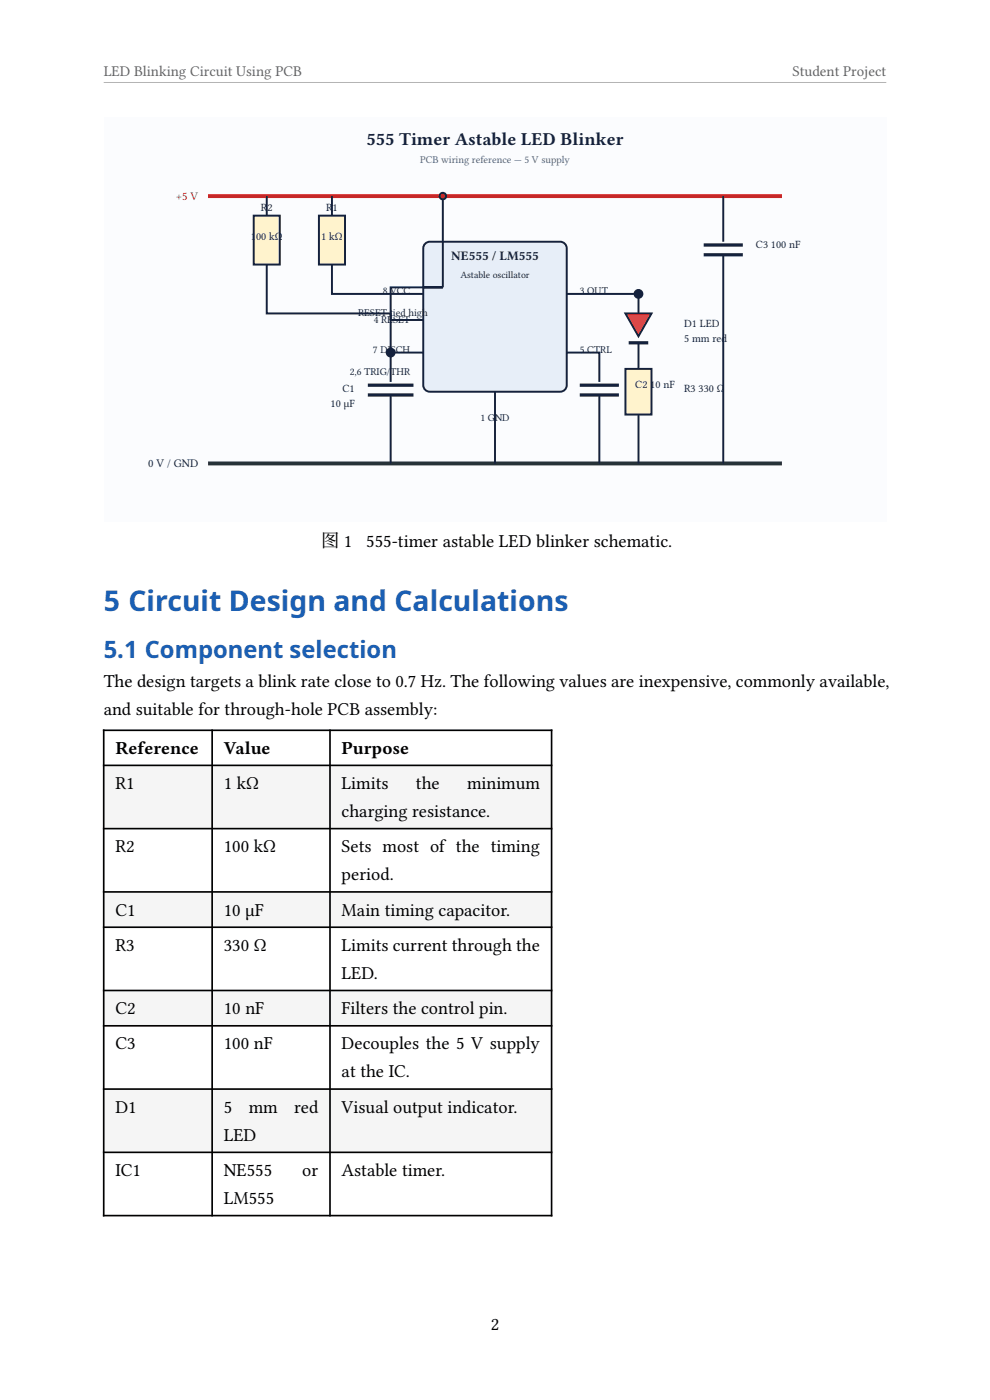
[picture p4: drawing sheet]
<svg xmlns="http://www.w3.org/2000/svg" width="210mm" height="297mm" viewBox="0 0 210 297" stroke-linecap="round" stroke-linejoin="round" font-family="sans-serif">
<path d="M22 17.5h166" fill="none" stroke="#b4b4b4" stroke-width=".21"/>
<path d="M22 25h166v85.8h-166z" fill="#fbfcfe"/>
<path d="M90.3 51.6l.9-.3h27.6a1.38 1.38 0 0 1 1.4 1.4v29a1.38 1.38 0 0 1-1.4 1.4h-27.6a1.38 1.38 0 0 1-1.4-1.4v-29l.1-.5z" fill="#e7eef8" stroke="#14213d" stroke-width=".41"/>
<path d="M44.1 41.6h121.8" fill="none" stroke="#c62828" stroke-width=".83" stroke-linecap="butt"/>
<path d="M44.1 98.3h121.8" fill="none" stroke="#263238" stroke-width=".83" stroke-linecap="butt"/>
<path d="M93.9 41.6v19.4M89.8 61h4.1M93.9 61h-11v6.9h6.9" fill="none" stroke="#14213d" stroke-width=".41"/>
<circle cx="93.9" cy="41.6" r=".69" fill="#c62828" stroke="#14213d" stroke-width=".41"/>
<path d="M70.4 41.6v4.2M105 83.1v15.2" fill="none" stroke="#14213d" stroke-width=".41"/>
<path d="M67.7 45.8h5.5v10.3h-5.5z" fill="#fff3cd" stroke="#14213d" stroke-width=".41"/>
<path d="M56.6 41.6v4.2M70.4 56.1v6.3h19.4" fill="none" stroke="#14213d" stroke-width=".41"/>
<path d="M53.8 45.8h5.6v10.3h-5.6z" fill="#fff3cd" stroke="#14213d" stroke-width=".41"/>
<path d="M56.6 56.1v10.4h26.3v8.3h6.9M82.9 74.8v6.2M120.2 62.4h15.2v4.1M82.9 83.8v14.5" fill="none" stroke="#14213d" stroke-width=".41"/>
<path d="M78 81.7h9.7M78 83.8h9.7" fill="none" stroke="#14213d" stroke-width=".69" stroke-linecap="butt"/>
<path d="M132.7 66.5h5.5l-2.8 4.8z" fill="#ff5252" stroke="#14213d" stroke-width=".41"/>
<path d="M133.4 72.7h4.1" fill="none" stroke="#14213d" stroke-width=".69" stroke-linecap="butt"/>
<path d="M135.4 72.7v5.6" fill="none" stroke="#14213d" stroke-width=".41"/>
<path d="M132.7 78.3h5.5v9.6h-5.5z" fill="#fff3cd" stroke="#14213d" stroke-width=".41"/>
<path d="M153.4 41.6v9.7M153.4 54.1v44.2M120.2 74.8h6.9v6.2M127.1 83.8v14.5M135.4 87.9v10.4" fill="none" stroke="#14213d" stroke-width=".41"/>
<path d="M149.3 52h8.3M149.3 54.1h8.3M123 81.7h8.3M123 83.8h8.3" fill="none" stroke="#14213d" stroke-width=".69" stroke-linecap="butt"/>
<g fill="#14213d" stroke="#14213d" stroke-width=".41">
<circle cx="82.9" cy="74.8" r=".83"/>
<circle cx="135.4" cy="62.4" r=".83"/>
</g>
<path d="M22 154.9h23v7.5h-23z" fill="#fff"/>
<path d="M22 162.4h23v13.4h-23z" fill="#f5f5f5"/>
<path d="M22 175.8h23v13.4h-23z" fill="#fff"/>
<path d="M22 189.2h23v7.5h-23z" fill="#f5f5f5"/>
<path d="M22 196.7h23v13.4h-23z" fill="#fff"/>
<path d="M22 210.1h23v7.5h-23z" fill="#f5f5f5"/>
<path d="M22 217.6h23v13.4h-23z" fill="#fff"/>
<path d="M22 231h23v13.5h-23z" fill="#f5f5f5"/>
<g fill="#fff">
<path d="M22 244.5h23v13.4h-23z"/>
<path d="M45 154.9h25v7.5h-25z"/>
</g>
<path d="M45 162.4h25v13.4h-25z" fill="#f5f5f5"/>
<path d="M45 175.8h25v13.4h-25z" fill="#fff"/>
<path d="M45 189.2h25v7.5h-25z" fill="#f5f5f5"/>
<path d="M45 196.7h25v13.4h-25z" fill="#fff"/>
<path d="M45 210.1h25v7.5h-25z" fill="#f5f5f5"/>
<path d="M45 217.6h25v13.4h-25z" fill="#fff"/>
<path d="M45 231h25v13.5h-25z" fill="#f5f5f5"/>
<g fill="#fff">
<path d="M45 244.5h25v13.4h-25z"/>
<path d="M70 154.9h47v7.5h-47z"/>
</g>
<path d="M70 162.4h47v13.4h-47z" fill="#f5f5f5"/>
<path d="M70 175.8h47v13.4h-47z" fill="#fff"/>
<path d="M70 189.2h47v7.5h-47z" fill="#f5f5f5"/>
<path d="M70 196.7h47v13.4h-47z" fill="#fff"/>
<path d="M70 210.1h47v7.5h-47z" fill="#f5f5f5"/>
<path d="M70 217.6h47v13.4h-47z" fill="#fff"/>
<path d="M70 231h47v13.5h-47z" fill="#f5f5f5"/>
<path d="M70 244.5h47v13.4h-47z" fill="#fff"/>
<g fill="none" stroke="#000" stroke-width=".35">
<path d="M21.8 154.9h95.4M22 154.8v103.3M45 154.8v103.3M70 154.8v103.3M117 154.8v103.3M21.8 162.4h95.4M21.8 175.8h95.4M21.8 189.2h95.4M21.8 196.7h95.4M21.8 210.1h95.4M21.8 217.6h95.4M21.8 231h95.4"/>
<path d="M21.8 244.5h95.4M21.8 257.9h95.4"/>
</g>
<text font-size="6" fill="#1a5fb4" x="22" y="129.6">5 Circuit Design and Calculations</text>
<text font-size="5" fill="#1a5fb4" x="22" y="139.6">5.1 Component selection</text>
<text font-size="3.9" fill="#14213d" x="77.7" y="30.8">555 Timer Astable LED Blinker</text>
<g font-size="3.9">
<text x="68.1" y="116.1">图 1 555-timer astable LED blinker schematic.</text>
<text x="22" y="145.7">The design targets a blink rate close to 0.7 Hz. The following values are inexpensive, commonly available,</text>
<text x="22" y="151.7">and suitable for through-hole PCB assembly:</text>
<text x="24.5" y="159.9">Reference</text>
<text x="47.5" y="159.9">Value</text>
<text x="72.5" y="159.9">Purpose</text>
<text x="24.5" y="167.4">R1</text>
<text x="47.5" y="167.4">1 kΩ</text>
<text x="72.5" y="167.4">Limits</text>
<text x="88.2" y="167.4">the</text>
<text x="99.1" y="167.4">minimum</text>
<text x="72.5" y="173.3">charging resistance.</text>
<text x="24.5" y="180.8">R2</text>
<text x="47.5" y="180.8">100 kΩ</text>
<text x="72.5" y="180.8">Sets most of the timing</text>
<text x="72.5" y="186.7">period.</text>
<text x="24.5" y="194.2">C1</text>
<text x="47.5" y="194.2">10 µF</text>
<text x="72.5" y="194.2">Main timing capacitor.</text>
<text x="24.5" y="201.7">R3</text>
<text x="47.5" y="201.7">330 Ω</text>
<text x="72.5" y="201.7">Limits current through the</text>
<text x="72.5" y="207.7">LED.</text>
<text x="24.5" y="215.1">C2</text>
<text x="47.5" y="215.1">10 nF</text>
<text x="72.5" y="215.1">Filters the control pin.</text>
<text x="24.5" y="222.6">C3</text>
<text x="47.5" y="222.6">100 nF</text>
<text x="72.5" y="222.6">Decouples the 5 V supply</text>
<text x="72.5" y="228.6">at the IC.</text>
<text x="24.5" y="236.1">D1</text>
<text x="47.5" y="236.1">5</text>
<text x="52.8" y="236.1">mm</text>
<text x="62.4" y="236.1">red</text>
<text x="72.5" y="236.1">Visual output indicator.</text>
<text x="47.5" y="242">LED</text>
<text x="24.5" y="249.5">IC1</text>
<text x="47.5" y="249.5">NE555</text>
<text x="64.1" y="249.5">or</text>
<text x="72.5" y="249.5">Astable timer.</text>
<text x="47.5" y="255.4">LM555</text>
<text x="104.1" y="282.1">2</text>
</g>
<g font-size="3.2" fill="#646464">
<text x="22" y="16.1">LED Blinking Circuit Using PCB</text>
<text x="168.1" y="16.1">Student Project</text>
</g>
<text font-size="2.8" fill="#14213d" x="95.7" y="55.2">NE555 / LM555</text>
<text font-size="2.5" fill="#c62828" x="37.3" y="42.4">+5 V</text>
<text font-size="2.5" fill="#14213d" x="31.4" y="99.1">0 V / GND</text>
<g font-size="2.4" fill="#14213d">
<text x="55.3" y="44.8">R</text>
<text x="56.7" y="44.8">2</text>
<text x="69.2" y="44.8">R</text>
<text x="70.6" y="44.8">1</text>
<text x="53.2" y="51">1</text>
<text x="54.3" y="51">00 kΩ</text>
<text x="68.2" y="51">1 kΩ</text>
<text x="160.3" y="52.7">C3</text>
<text x="163.5" y="52.7">100 nF</text>
<text x="145.1" y="69.3">D1 LED</text>
<text x="145.1" y="72.4">5 mm red</text>
<text x="72.6" y="83.1">C1</text>
<text x="134.7" y="82.4">C2</text>
<text x="137.9" y="82.4">10 nF</text>
<text x="145.1" y="83.1">R3</text>
<text x="148.2" y="83.1">330 Ω</text>
<text x="70.1" y="86.3">10 µF</text>
</g>
<text font-size="2.2" fill="#50627a" x="89.1" y="34.7">PCB wiring reference — 5 V supply</text>
<g font-size="2.2" fill="#14213d">
<text x="81.2" y="62.3">8 VCC</text>
<text x="123" y="62.3">3 OUT</text>
<text x="76" y="67.1">RESET t</text>
<text x="79.3" y="68.6">4 RE</text>
<text x="83.4" y="67.1">ied high</text>
<text x="83.4" y="68.6">SET</text>
<text x="79.1" y="74.8">7 DI</text>
<text x="82.9" y="74.8">SCH</text>
<text x="123" y="74.8">5 CTRL</text>
<text x="74.2" y="79.6">2,6 TRIG/THR</text>
<text x="101.9" y="89.3">1 GND</text>
</g>
<text font-size="2.1" fill="#14213d" x="97.7" y="58.9">Astable oscillator</text>
</svg>
